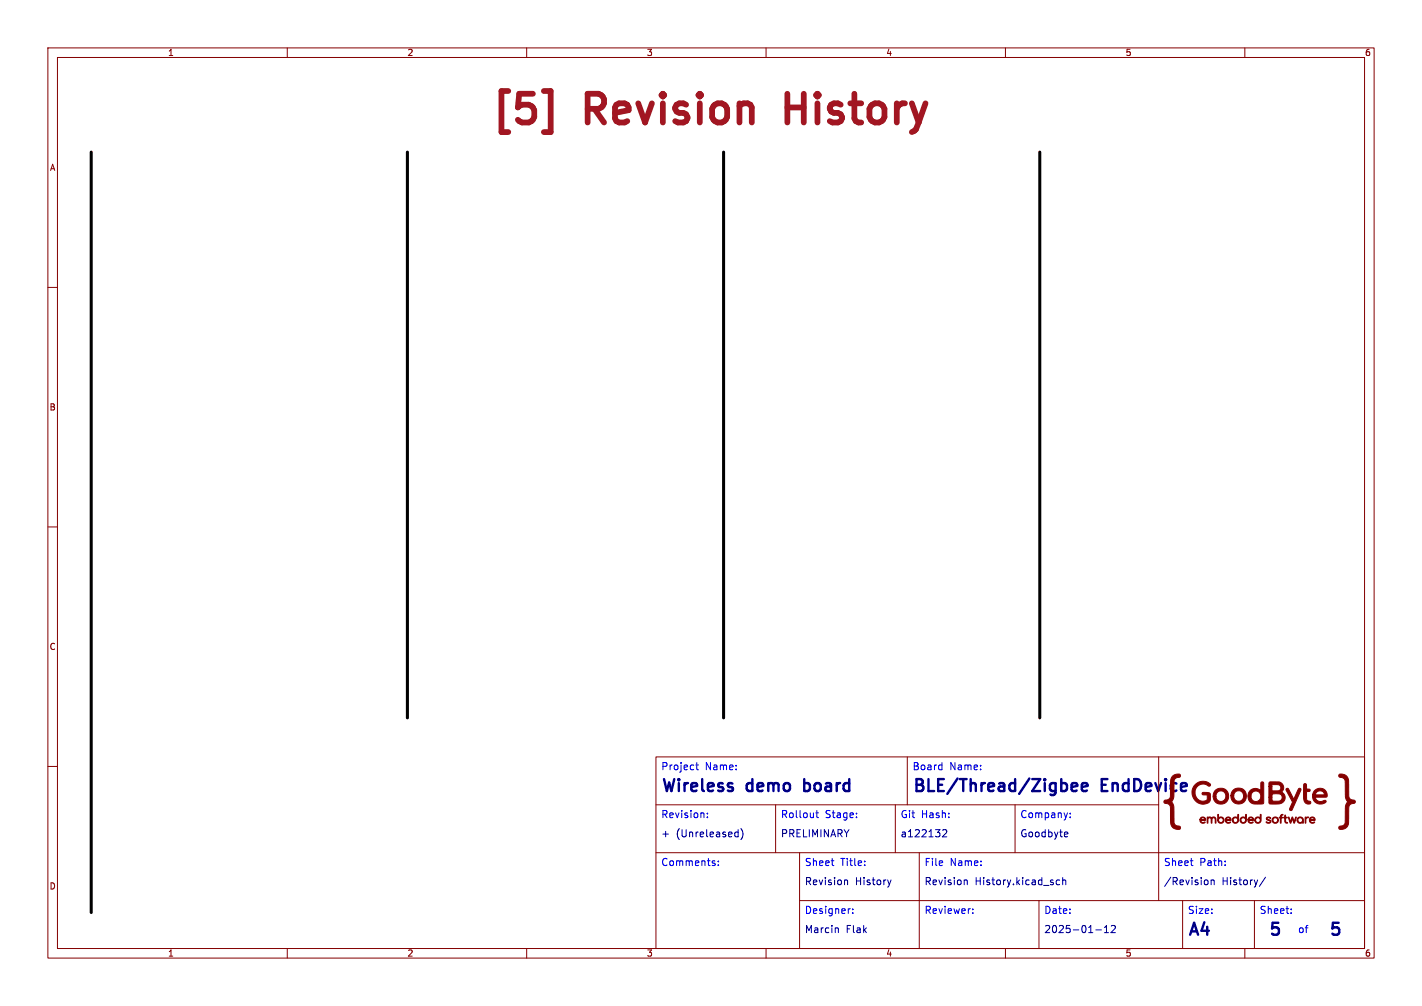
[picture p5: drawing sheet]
<svg xmlns="http://www.w3.org/2000/svg" width="297mm" height="210mm" viewBox="0 0 297 210" stroke-linecap="round" stroke-linejoin="round" font-family="sans-serif">
<g fill="none" stroke="#840000" stroke-width=".21">
<path d="M10 10h277v190h-277zM12 12h273v186h-273zM60 10v2M110 10v2M160 10v2M210 10v2M260 10v2M10 60h2M10 110h2M137 158h148v40h-148zM189.5 158v10M242 158v30"/>
<path d="M10 160h2M137 178h148M137 168h105M162 168v10M167 178v20M187 168v10M192 178v20M212 168v10M60 198v2M110 198v2M160 198v2M167 188h118"/>
<path d="M210 198v2M217 188v10M247 188v10M260 198v2M262 188v10"/>
</g>
<g fill="none" stroke="#00f" stroke-width=".21">
<path d="M145.3 159.7h.6M145.5 159.2v1.3l.4 .2M196.6 159.7l.1 .1M196.7 159.2v1.5M147.7 170.6v.1M147.7 169.8v.1M149.2 179.7l.1 .1M150 179.8v.1M170.4 169.7h.6M170.6 169.2v1.3l.4 .2M173.6 179.7h.6M178.9 170.6v.1"/>
<path d="M178.9 169.8v.1M180.6 179.8v.1M196.7 160.6l-.1 .1M223.5 170.6v.1M223.5 169.8v.1M248.6 179.7h.6M255.9 179.8v.1M149.2 180.2l.2 .2-.2 .3M150 180.6v.1M174 180.7h.2M177.5 189.7h.1M178.1 190.6v.1"/>
<path d="M178.1 189.8v.1M180.6 180.6v.1M203.2 190.6v.1M203.2 189.8v.1M249 180.7h.2M255.9 180.6v.1M269.7 190.6v.1M269.7 189.8v.1"/>
</g>
<g fill="none" stroke="#00007f" stroke-width=".21">
<path d="M153.7 173.7l.5 .1M154.2 173.2v1.5M154.2 174.6l-.5 .1M154.7 173a1.72 1.72 0 0 1 0 2.3M196.9 173.3l.6-.1 .2 .4-.9 1.1h.9M222.5 173.7l.5 .1v.3l-.7 .1M223 174.6l-.5 .1M174.7 193.7l.4 .2v.8M176.6 183.7l.4 .2v.8M186.1 183.7l-.4 1M201.6 183.7l.4 .2v.8M221.3 183.8l-.4-.1-.3 .3 .1 .6h.6"/>
<path d="M222 183.8l.2-.1 .3 .1 .1 .9M222 183.2v1.5M228.9 194.1h1.1M230.7 194.7h.8M230.7 193.6l.4-.4v1.5M232.1 193.3l.6-.1 .3 .4-1 1.1h1M252.2 183.8l.1 .2-.1 .6M253 183.8l.2-.1 .3 .1 .1 .9M253 183.7v1M264.3 183.1l-1.3 2"/>
</g>
<path d="M168 162.6v2.5M168 165l.2 .1M168.2 163.5l-.2 .1M223.8 164.3l1.2-.2-.1-.5-.7-.1-.4 .3 .1 1.2 .3 .1 .7-.1M226 164.3l1.1-.2-.1-.5-.7-.1-.3 .3 .1 1.2 .2 .1 .7-.1" fill="none" stroke="#00007f" stroke-width=".5"/>
<g fill="#840000" stroke="#840000" stroke-width=".21">
<path d="M244.9 162.1a1.08 1.08 0 0 1 1.7-.3 .54 .54 0 0 1-.8 .5 1.15 1.15 0 0 0-.6 1.5v1.6a3.3 3.3 0 0 1-.4 2.1l.4 .9v3.3a1.54 1.54 0 0 0 1.3 .9 .43 .43 0 0 1-.1 .5 .43 .43 0 0 1-.6 0 1.71 1.71 0 0 1-1.3-2.2v-1.8a1.17 1.17 0 0 0-1.3-1.5 .42 .42 0 0 1 0-.5 .42 .42 0 0 1 .5-.1 1.26 1.26 0 0 0 .8-1.7v-2.4z"/>
<path d="M279.7 161.7a1.65 1.65 0 0 1 2 2v1.6a1.34 1.34 0 0 0 1.3 1.8l.1 .3-.1 .2a1.21 1.21 0 0 0-1.3 1.7v2.2a1.42 1.42 0 0 1-2 1.5l-.1-.3 .2-.2a1.16 1.16 0 0 0 1.2-1.6v-2.6l.4-1a3.5 3.5 0 0 1-.4-2.6v-.7a1.31 1.31 0 0 0-1.3-1.8l-.1-.3z"/>
<path d="M250.8 170.7a.6 .6 0 0 1 .7-.1 .6 .6 0 0 1 .3 .7h-.9a.48 .48 0 0 0 .3 .4 .48 .48 0 0 0 .5-.1 .61 .61 0 0 1-.8 .2 .61 .61 0 0 1-.3-.7h1.1a.44 .44 0 0 0-.5-.4 .44 .44 0 0 0-.4 .4h-.2z"/>
<path d="M254.3 170h.2v.8a.67 .67 0 0 1 1.1 0 .67 .67 0 0 1-.4 1 .67 .67 0 0 1-.9-.6h.2a.49 .49 0 0 0 .7 .4 .49 .49 0 0 0 .1-.8 .49 .49 0 0 0-.8 .3l-.2 .1z"/>
<path d="M256.1 170.7a.6 .6 0 0 1 .7-.1 .6 .6 0 0 1 .3 .7h-.9a.48 .48 0 0 0 .3 .4 .48 .48 0 0 0 .5-.1 .61 .61 0 0 1-.8 .2 .61 .61 0 0 1-.3-.7h1.1a.44 .44 0 0 0-.5-.4 .44 .44 0 0 0-.4 .4h-.2z"/>
<path d="M257.5 170.8a.66 .66 0 0 1 1 0l.1-.8 .1 .7a.75 .75 0 0 1-.2 1 .75 .75 0 0 1-1-.1l-.1-.4h.1a.49 .49 0 0 0 .8 .4 .49 .49 0 0 0 0-.8 .49 .49 0 0 0-.8 .3l-.1 .1z"/>
<path d="M259.1 170.8a.66 .66 0 0 1 1 0l.1-.8 .1 .7a.75 .75 0 0 1-.2 1 .75 .75 0 0 1-1-.1l-.1-.4h.2a.49 .49 0 0 0 .7 .4 .49 .49 0 0 0 0-.8 .49 .49 0 0 0-.7 .3l-.2 .1z"/>
<path d="M260.8 170.7a.6 .6 0 0 1 .7-.1 .6 .6 0 0 1 .3 .7h-.9a.48 .48 0 0 0 .3 .4 .48 .48 0 0 0 .5-.1 .61 .61 0 0 1-.7 .2 .61 .61 0 0 1-.4-.7h1.1a.44 .44 0 0 0-.4-.4 .44 .44 0 0 0-.5 .4h-.2z"/>
<path d="M262.2 170.8a.66 .66 0 0 1 1 0l.1-.8 .1 .7a.75 .75 0 0 1-.2 1 .75 .75 0 0 1-1-.1l-.1-.4h.1a.49 .49 0 0 0 .8 .4 .49 .49 0 0 0 0-.8 .49 .49 0 0 0-.8 .3l-.1 .1z"/>
<path d="M264.6 170.7a.44 .44 0 0 1 .4-.2 .44 .44 0 0 1 .4 .4l-.4-.2-.3 .1a.32 .32 0 0 0 .4 .3 .42 .42 0 0 1 .2 .7 .42 .42 0 0 1-.6 0l-.3-.2 .4 .1a.27 .27 0 0 0 .3 0 .27 .27 0 0 0 .1-.3l-.2-.1a.39 .39 0 0 1-.4-.2 .39 .39 0 0 1 0-.4z"/>
<path d="M265.9 170.7a.68 .68 0 0 1 1.1 .2 .68 .68 0 0 1-.5 .9 .68 .68 0 0 1-.8-.6h.2a.49 .49 0 0 0 .6 .5 .49 .49 0 0 0 .2-.9 .49 .49 0 0 0-.8 .3l-.2 .1z"/>
<path d="M271.1 170.7a.76 .76 0 0 1 1 .2 .76 .76 0 0 1 0 .9l-.1-.1a.66 .66 0 0 1-.7 .1 .66 .66 0 0 1-.4-.6h.2a.49 .49 0 0 0 .7 .4 .49 .49 0 0 0 0-.8 .49 .49 0 0 0-.7 .3l-.2 .1z"/>
<path d="M273.6 170.7a.6 .6 0 0 1 .8-.1 .6 .6 0 0 1 .3 .7h-1a.48 .48 0 0 0 .3 .4 .48 .48 0 0 0 .6-.1 .61 .61 0 0 1-.8 .2 .61 .61 0 0 1-.3-.7h1a.44 .44 0 0 0-.4-.4 .44 .44 0 0 0-.4 .4h-.2z"/>
<path d="M252.2 170.6l.1 .1 .3-.2 .4 .2a.64 .64 0 0 1 1 .2v.9h-.2a.75 .75 0 0 0-.4-1.1l-.2 .3-.1 .8h-.1a.79 .79 0 0 0-.4-1.1l-.3 .2v.9h-.2z"/>
<path d="M267.5 170.2l.5-.1-.2 .1a.24 .24 0 0 0-.2 .3 .24 .24 0 0 0 .3 .1l-.3 .2v1h-.2v-1l-.2-.1 .2-.1z"/>
<path d="M268.4 170.2h.1v.4l.4 .1-.4 .1v.3a.55 .55 0 0 0 .4 .7 .49 .49 0 0 1-.5-.1 .49 .49 0 0 1-.1-.6v-.3l-.2-.1 .2-.1z"/>
<path d="M269.1 170.6l.5 .9 .3-.9 .4 .9 .3-.9h.1l-.3 1.2h-.2l-.3-.9-.3 .9h-.1z"/>
<path d="M272.6 170.6l.2 .1 .3-.2 .3 .2a.54 .54 0 0 0-.6 .7l-.2 .4z"/>
<path d="M268.7 164.7l.2-.1 .2 .1 1.1 2.1 .4-.8a2.25 2.25 0 0 1 .8-1.4l.3 .1v.3l-1.7 3.8a.35 .35 0 0 1-.3 .4 .35 .35 0 0 1-.4-.3l.2-.3a1.39 1.39 0 0 0 .4-1.4l-1.3-2.2z"/>
<path d="M249.6 163.8a2.09 2.09 0 0 1 3.2 0l-.2 .3a1.76 1.76 0 0 0-3 1 1.76 1.76 0 0 0 2.4 2l.1-.1a.89 .89 0 0 0-.1-1.1h-.3a.33 .33 0 0 1-.5 0 .33 .33 0 0 1 .1-.5h.1a1.36 1.36 0 0 1 1.4 .3v.4a1.37 1.37 0 0 1-.3 1.4 1.37 1.37 0 0 1-1.4 .4 2.43 2.43 0 0 1-1.5-4.1z"/>
<path d="M253.9 164.9a1.65 1.65 0 0 1 2.5 .4 1.65 1.65 0 0 1-.8 2.4 1.65 1.65 0 0 1-2.2-1.2v-.3h.6a1.07 1.07 0 0 0 1.2 1 1.07 1.07 0 0 0 .9-1.3 1.07 1.07 0 0 0-1.4-.8 1.06 1.06 0 0 0-.7 1.1h-.6l.1-.7z"/>
<path d="M261 165.1a1.58 1.58 0 0 1 2.3 0v-1.2a.4 .4 0 0 1 .1-.5 .4 .4 0 0 1 .5 0v4a.36 .36 0 0 1-.1 .4 .36 .36 0 0 1-.4 0h-.1a2.42 2.42 0 0 1-2.4-.7l-.2-.9h.6a1.07 1.07 0 0 0 1.5 1 1.07 1.07 0 0 0 .2-1.8 1.02 1.02 0 0 0-1.1-.2 1.02 1.02 0 0 0-.6 1h-.6z"/>
<path d="M265.1 163.3l2.1-.1a1.17 1.17 0 0 1 .9 .9 1.17 1.17 0 0 1-.5 1.2 1.39 1.39 0 0 1 .7 1.8 1.39 1.39 0 0 1-1.8 .7l-1.4-.1-.1-1.3h.7a.61 .61 0 0 0 .1 .7 .61 .61 0 0 0 .7 .2 .87 .87 0 0 0 1.1-.4 .87 .87 0 0 0-.2-1.1h-.1a1.82 1.82 0 0 0-1.6 .2v.4h-.7v-2.2h.7v.4a.35 .35 0 0 0 0 .5 .35 .35 0 0 0 .4 0 .96 .96 0 0 0 1.4-.6 .83 .83 0 0 0-1.2-.7h-.3a.27 .27 0 0 0-.3 0 .27 .27 0 0 0 0 .4h-.7z"/>
<path d="M272.4 163.6l.4 .1 .1 1h.3a.3 .3 0 0 1 .4 .3 .3 .3 0 0 1-.4 .2h-.3v.8a.88 .88 0 0 0 .7 1.3 .36 .36 0 0 1 .1 .5 .36 .36 0 0 1-.5 0 1.73 1.73 0 0 1-.9-2.1z"/>
<path d="M274.6 165a1.42 1.42 0 0 1 1.8-.3 1.42 1.42 0 0 1 .6 1.7h-2.2a1.17 1.17 0 0 0 1.9 .7h.2a.38 .38 0 0 1 0 .5 .38 .38 0 0 1-.4 .1 1.67 1.67 0 0 1-2.3-1.8h2.1a.23 .23 0 0 0 .3 0 .23 .23 0 0 0-.1-.3 .98 .98 0 0 0-1-.5 .98 .98 0 0 0-.8 .8h-.5z"/>
<path d="M257.6 164.9a1.66 1.66 0 0 1 2.5 .3 1.66 1.66 0 0 1-.7 2.5 1.66 1.66 0 0 1-2.3-1.3v-.3h.6a1.05 1.05 0 0 0 1.5 1 1.05 1.05 0 0 0 .2-1.8 1.05 1.05 0 0 0-1.7 .6v.2h-.6l.1-.6z"/>
</g>
<path d="M19 31.8v158.7M85.1 31.8v118.1M151.1 31.8v118.1M217.2 31.8v118.1" fill="none" stroke="#000" stroke-width=".63"/>
<path d="M113.6 19h1.4v8.6h-1.4" fill="none" stroke="#a21622" stroke-width="1.2"/>
<g font-size="8.4" fill="#a21622">
<text x="101.8" y="27.7">[5]</text>
<text x="122.5" y="27.7">Revision</text>
<text x="166.6" y="27.7">History</text>
</g>
<g font-size="3.5" fill="#00007f">
<text x="138" y="166">Wireless</text>
<text x="156.1" y="166">demo</text>
<text x="169" y="166">board</text>
<text x="190.5" y="166">BLE/Thread/Zigbee</text>
<text x="230.2" y="166">EndDevice</text>
<text x="248" y="196">A4</text>
<text x="264.7" y="196">5</text>
<text x="277.3" y="196">5</text>
</g>
<g font-size="2.1" fill="#00f">
<text x="138" y="161">Project</text>
<text x="147.2" y="161">Name:</text>
<text x="190.5" y="161">Board</text>
<text x="198.3" y="161">Name:</text>
<text x="138" y="171">Revision:</text>
<text x="163" y="171">Rollout</text>
<text x="172.3" y="171">Stage:</text>
<text x="188" y="171">Git</text>
<text x="192.4" y="171">Hash:</text>
<text x="213" y="171">Company:</text>
<text x="138" y="181">Comments:</text>
<text x="168" y="181">Sheet</text>
<text x="175.5" y="181">Title:</text>
<text x="193" y="181">File</text>
<text x="198.4" y="181">Name:</text>
<text x="243" y="181">Sheet</text>
<text x="250.5" y="181">Path:</text>
<text x="168" y="191">Designer:</text>
<text x="193" y="191">Reviewer:</text>
<text x="218" y="191">Date:</text>
<text x="248" y="191">Size:</text>
<text x="263" y="191">Sheet:</text>
<text x="271" y="195">of</text>
</g>
<g font-size="2.1" fill="#00007f">
<text x="138" y="175">+</text>
<text x="141.2" y="175">(Unreleased)</text>
<text x="163" y="175">PRELIMINARY</text>
<text x="188" y="175">a122132</text>
<text x="213" y="175">Goodbyte</text>
<text x="168" y="185">Revision</text>
<text x="178.6" y="185">History</text>
<text x="193" y="185">Revision</text>
<text x="203.6" y="185">History.kicad_sch</text>
<text x="243" y="185">/Revision</text>
<text x="255.2" y="185">History/</text>
<text x="168" y="195">Marcin</text>
<text x="176.7" y="195">Flak</text>
<text x="218" y="195">2025-01-12</text>
</g>
<g font-size="1.8" fill="#840000">
<text x="35" y="11.9">1</text>
<text x="85" y="11.9">2</text>
<text x="135" y="11.9">3</text>
<text x="185" y="11.9">4</text>
<text x="235" y="11.9">5</text>
<text x="285" y="11.9">6</text>
<text x="10.3" y="35.9">A</text>
<text x="10.3" y="85.9">B</text>
<text x="10.3" y="135.9">C</text>
<text x="10.3" y="185.9">D</text>
<text x="35" y="199.9">1</text>
<text x="85" y="199.9">2</text>
<text x="135" y="199.9">3</text>
<text x="185" y="199.9">4</text>
<text x="235" y="199.9">5</text>
<text x="285" y="199.9">6</text>
</g>
</svg>
